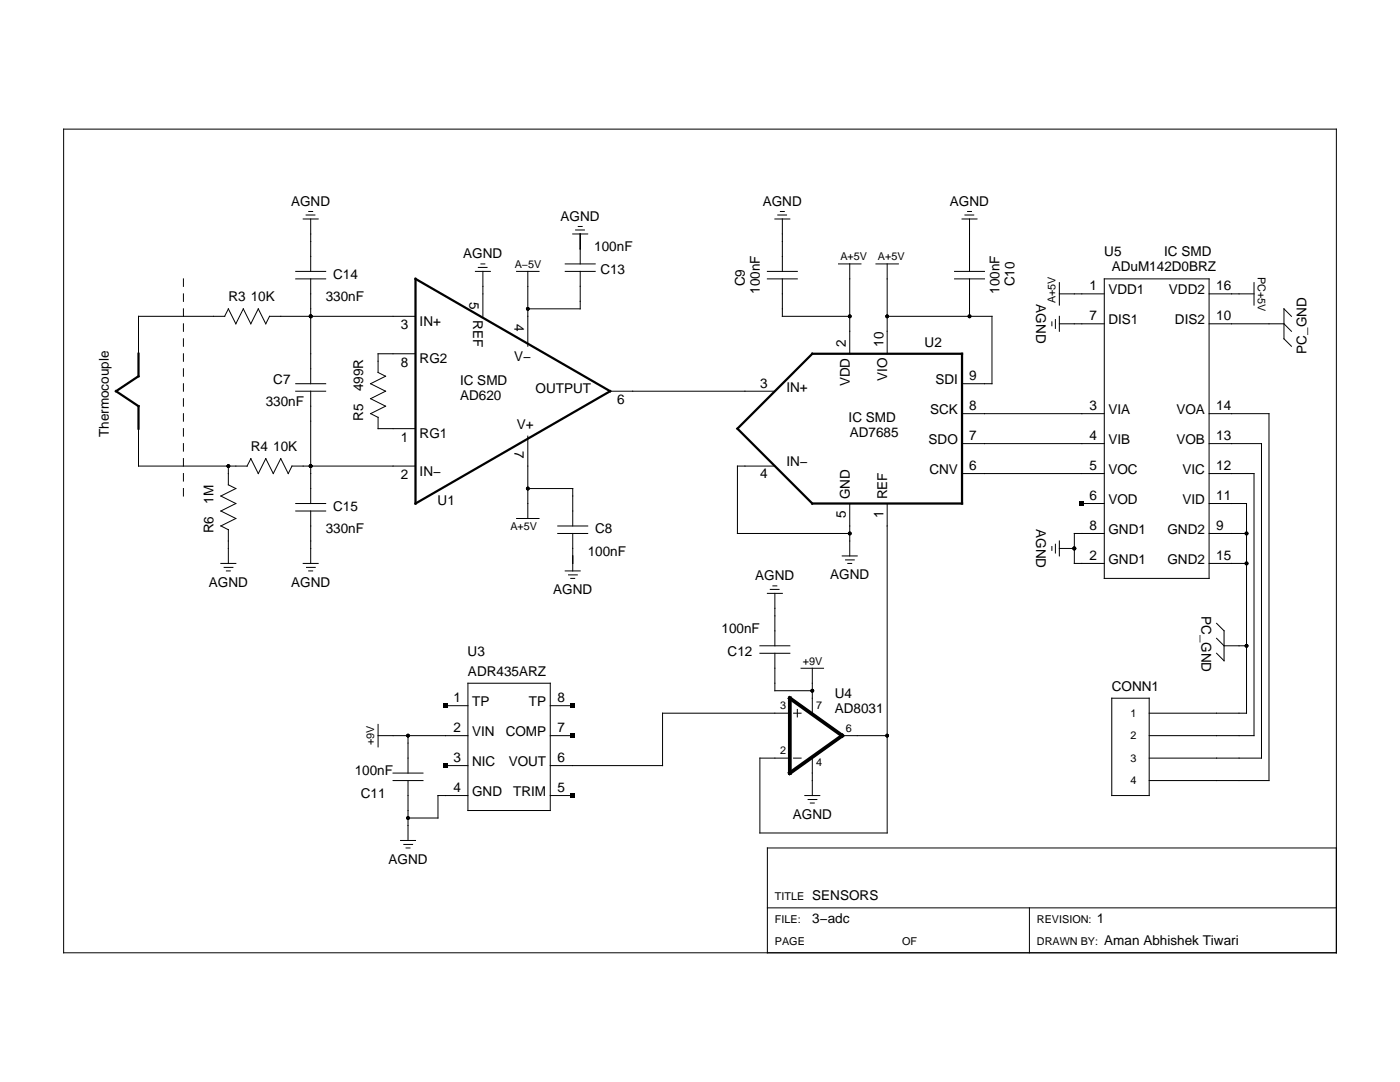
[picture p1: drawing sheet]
<svg xmlns="http://www.w3.org/2000/svg" width="279mm" height="216mm" viewBox="0 0 279 216" stroke-linecap="round" stroke-linejoin="round" font-family="sans-serif">
<g fill="none" stroke="#000" stroke-width=".2">
<path d="M12.7 25.8h254v164.3h-254zM36.6 55.6v1.5M36.6 58.6v1.5M59 54.2h6M59 55.6h6M60.5 43.7h3M61.1 42.9h1.7M61.6 42.2h.8M62 43.7v10.5M62 55.6v21M94.9 54.2h3M95.5 53.4h1.7"/>
<path d="M96 52.7h.8M96.4 54.2v8.9M103.1 54.2h4.5M105.3 54.2v14.9M112.8 52.7h6M112.8 54.2h6M114.3 46.7h3M114.9 45.9h1.7M115.4 45.2h.8M115.8 46.7v6M115.8 54.2v7.4h-10.5M153.1 54.2h6"/>
<path d="M153.1 55.6h6M154.6 43.7h3M155.2 42.9h1.8M155.7 42.2h.8M156.1 43.7v10.5M156.1 55.6v7.5h13.5M167.3 52.7h4.5M169.6 52.7v17.9M174.8 52.7h4.5M177.1 52.7v17.9M190.5 54.2h6M190.5 55.6h6"/>
<path d="M192 43.7h3M192.6 42.9h1.7M193.1 42.2h.8M193.5 43.7v10.5M193.5 55.6v7.5M211.4 58.6h9M211.4 56.4v4.5M220.4 55.6h20.9v59.8h-20.9zM241.3 58.6h9M250.3 56.4v4.5M36.6 61.6v1.5M36.6 64.6v1.5"/>
<path d="M36.6 67.6v1.5M36.6 70.6v1.5M36.6 73.6v1.5M36.6 76.6v1.5M36.6 79.6v1.4M44.9 63.1h-17.3v7.5M45.6 61.6l1.5 3 1.5-3 1.5 3 1.4-3 1.5 3 .8-1.5h29.1M45.6 61.6l-.8 1.5M59 76.6h6M59 78.1h6M62 78.1v22.4M82.9 70.6h-7.4v3.7l1.4 .8-2.9 1.5 2.9 1.5-2.9 1.5 2.9 1.4-2.9 1.5 1.5 .8v2.2h7.4"/>
<path d="M121.8 78.1h32.8M177.1 63.1h20.9v13.5h-6M209.9 64.2v.8M210.6 63.8v1.7M211.4 64.6h9M211.4 63.1v3M241.3 64.6h14.9l1.5 1.5M257.7 63.1l-1.5-1.5v6l1.5 1.5M27.6 85.5v7.5h21.7M36.6 82.5v1.5M36.6 85.5v1.5M36.6 88.5v1.5"/>
<path d="M36.6 91.5v1.5M36.6 94.5v1.5M36.6 97.5v1.5M45.6 93v3.7l1.5 .8-3 1.5 3 1.5-3 1.5 3 1.5-3 1.5M50.1 91.5l1.4 3 1.5-3 1.5 3 1.5-3 1.5 3 .8-1.5h24.6M50.1 91.5l-.8 1.5M105.3 87v16.5M105.3 97.5h9v7.5M154.6 93h-7.4v13.4h22.4M192 82.5h28.4M192 88.5h28.4M192 94.5h28.4"/>
<path d="M241.3 82.5h12v73.3h-24M241.3 88.5h10.5v62.8h-22.5M241.3 94.5h9v52.3h-21M44.1 112.4h3M44.1 104.9l1.5 .8M44.7 113.2h1.8M45.2 113.9h.8M45.6 105.7v6.7M59 100.5h6M59 102h6M60.5 112.4h3M61.2 113.2h1.7"/>
<path d="M61.6 113.9h.8M62 102v10.4M103.1 103.5h4.5M111.3 106.4h6M111.3 105h6M112.8 113.9h3M113.5 114.7h1.7M113.9 115.4h.8M114.3 106.4v7.5M153.1 118.4h3M153.7 117.6h1.8M154.3 116.9h.7"/>
<path d="M154.6 118.4v10.5M168.1 110.9h3M168.7 111.7h1.8M169.2 112.4h.8M169.6 100.5v10.4M177.1 100.5v65.7h-25.4v-14.9h5.9M209.9 109v.8M210.6 108.6v1.7M211.4 107.9v3M211.4 109.4h3M215.9 100.5h4.5M220.4 106.4h-6v6h6"/>
<path d="M241.3 106.4h7.5M241.3 112.4h7.5M241.3 100.5h7.5v41.8h-19.5M93.4 136.3h16.4v25.4h-16.4zM151.7 130.4h5.9M151.7 128.9h5.9M154.6 130.4v7.4h7.5M159.9 133.3h4.5M162.1 133.3v9M221.9 139.3h7.4v19.4h-7.4zM242.8 127.4l1.5 1.5h4.5M242.8 124.4l1.5 1.5v5.9l-1.5-1.4"/>
<path d="M75.5 144.5v4.5M75.5 146.8h17.9M78.4 155.8h6M78.4 154.3h6M81.4 146.8v7.5M81.4 155.8v11.9M88.9 140.8h4.5M88.9 152.8h4.5M93.4 158.7h-6v4.5h-6M109.8 146.8h4.5M109.8 158.7h4.5M109.8 140.8h4.5"/>
<path d="M157.6 142.3h-25.4v10.5h-22.4M158.4 151.3h1.5M158.4 142.3h1.5M159.1 141.6v1.5M160.6 158.7h3M161.3 159.5h1.7M162.1 151.3v7.4M168.1 146.8h9M79.9 167.7h3M80.6 168.5h1.7M81 169.2h.8M161.7 160.2h.8"/>
<path d="M266.7 169.2h-113.6v20.9M153.1 181.2h113.6M205.4 181.2v8.9"/>
</g>
<path d="M82.9 55.6l38.9 22.5-38.9 22.4zM27.6 70.6v4.5l-4.4 3 4.4 2.9v4.5M162.1 70.6h29.9v29.9h-29.9l-14.9-15z" fill="none" stroke="#000" stroke-width=".45"/>
<g fill="#000">
<path d="M215.5 100h.8v.9h-.8zM88.5 140.4h.8v.9h-.8zM88.5 152.3h.8v.9h-.8zM113.9 158.3h.8v.9h-.8zM113.9 146.3h.8v.9h-.8zM113.9 140.4h.8v.9h-.8z"/>
<circle cx="62" cy="63.1" r=".37"/>
<circle cx="105.3" cy="61.6" r=".37"/>
<circle cx="169.6" cy="63.1" r=".37"/>
<circle cx="177.1" cy="63.1" r=".37"/>
<circle cx="193.5" cy="63.1" r=".37"/>
<circle cx="45.6" cy="93" r=".37"/>
<circle cx="62" cy="93" r=".37"/>
<circle cx="105.3" cy="97.5" r=".37"/>
<circle cx="169.6" cy="106.4" r=".37"/>
<circle cx="214.4" cy="109.4" r=".37"/>
<circle cx="248.8" cy="112.4" r=".37"/>
<circle cx="248.8" cy="106.4" r=".37"/>
<circle cx="162.1" cy="137.8" r=".37"/>
<circle cx="248.8" cy="128.9" r=".37"/>
<circle cx="81.4" cy="146.8" r=".37"/>
<circle cx="177.1" cy="146.8" r=".37"/>
<circle cx="81.4" cy="163.2" r=".37"/>
</g>
<path d="M157.6 139.3l10.5 7.5-10.5 7.5z" fill="none" stroke="#000" stroke-width=".75"/>
<g font-size="2.7">
<text x="58.1" y="41">AGND</text>
<text x="152.2" y="41">AGND</text>
<text x="189.6" y="41">AGND</text>
<text x="111.9" y="44">AGND</text>
<text x="92.5" y="51.5">AGND</text>
<text x="118.6" y="50.1">100nF</text>
<text x="220.4" y="51.2">U5</text>
<text x="232.3" y="51.2">IC SMD</text>
<text x="66.5" y="55.6">C14</text>
<text x="119.8" y="54.7">C13</text>
<text x="148.7" y="57.1" transform="rotate(-90 148.7 57.1)">C9</text>
<text x="151.7" y="58.6" transform="rotate(-90 151.7 58.6)">100nF</text>
<text x="199.5" y="58.6" transform="rotate(-90 199.5 58.6)">100nF</text>
<text x="202.5" y="57.1" transform="rotate(-90 202.5 57.1)">C10</text>
<text x="217.5" y="58">1</text>
<text x="221.2" y="58.7">VDD1</text>
<text x="221.9" y="54.2">ADuM142D0BRZ</text>
<text x="233.3" y="58.7">VDD2</text>
<text x="242.7" y="58">16</text>
<text x="45.6" y="60.1">R3 10K</text>
<text x="65" y="60.1">330nF</text>
<text x="80" y="65.7">3</text>
<text x="83.7" y="65">IN+</text>
<text x="93.7" y="60.2" transform="rotate(90 93.7 60.2)">5</text>
<text x="94.4" y="63.9" transform="rotate(90 94.4 63.9)">REF</text>
<text x="102.7" y="64.7" transform="rotate(90 102.7 64.7)">4</text>
<text x="206.8" y="60.7" transform="rotate(90 206.8 60.7)">AGND</text>
<text x="217.5" y="63.9">7</text>
<text x="221.2" y="64.7">DIS1</text>
<text x="234.5" y="64.7">DIS2</text>
<text x="242.7" y="63.9">10</text>
<text x="168.8" y="69.2" transform="rotate(-90 168.8 69.2)">2</text>
<text x="176.3" y="69.2" transform="rotate(-90 176.3 69.2)">10</text>
<text x="184.5" y="69.2">U2</text>
<text x="260.7" y="70.6" transform="rotate(-90 260.7 70.6)">PC_GND</text>
<text x="54.5" y="76.6">C7</text>
<text x="80" y="73.2">8</text>
<text x="83.7" y="72.5">RG2</text>
<text x="91.8" y="76.8">IC SMD</text>
<text x="102.6" y="72.1">V−</text>
<text x="151.7" y="77.4">3</text>
<text x="169.6" y="77.1" transform="rotate(-90 169.6 77.1)">VDD</text>
<text x="177.1" y="76.1" transform="rotate(-90 177.1 76.1)">VIO</text>
<text x="186.7" y="76.6">SDI</text>
<text x="193.4" y="75.9">9</text>
<text x="53" y="81">330nF</text>
<text x="72.5" y="78.1" transform="rotate(-90 72.5 78.1)">499R</text>
<text x="91.8" y="79.8">AD620</text>
<text x="106.9" y="78.5">OUTPUT</text>
<text x="123.2" y="80.6">6</text>
<text x="157" y="78.1">IN+</text>
<text x="185.6" y="82.6">SCK</text>
<text x="193.4" y="81.9">8</text>
<text x="217.5" y="81.9">3</text>
<text x="221.2" y="82.6">VIA</text>
<text x="234.8" y="82.6">VOA</text>
<text x="242.7" y="81.9">14</text>
<text x="21.7" y="87.2" transform="rotate(-90 21.7 87.2)">Thermocouple</text>
<text x="72.5" y="84" transform="rotate(-90 72.5 84)">R5</text>
<text x="80" y="88.1">1</text>
<text x="83.7" y="87.5">RG1</text>
<text x="102.7" y="89.9" transform="rotate(90 102.7 89.9)">7</text>
<text x="103.2" y="85.5">V+</text>
<text x="169.4" y="84.1">IC SMD</text>
<text x="169.6" y="87.1">AD7685</text>
<text x="185.3" y="88.6">SDO</text>
<text x="193.4" y="87.8">7</text>
<text x="217.5" y="87.8">4</text>
<text x="221.2" y="88.6">VIB</text>
<text x="234.8" y="88.6">VOB</text>
<text x="242.7" y="87.8">13</text>
<text x="50.1" y="90">R4 10K</text>
<text x="80" y="95.6">2</text>
<text x="83.7" y="94.9">IN−</text>
<text x="151.7" y="95.3">4</text>
<text x="157" y="93.1">IN−</text>
<text x="185.5" y="94.6">CNV</text>
<text x="193.4" y="93.8">6</text>
<text x="217.5" y="93.8">5</text>
<text x="221.2" y="94.6">VOC</text>
<text x="236" y="94.6">VIC</text>
<text x="242.7" y="93.8">12</text>
<text x="42.6" y="100.5" transform="rotate(-90 42.6 100.5)">1M</text>
<text x="66.5" y="102">C15</text>
<text x="87.3" y="100.7">U1</text>
<text x="169.6" y="99.7" transform="rotate(-90 169.6 99.7)">GND</text>
<text x="177.1" y="99.7" transform="rotate(-90 177.1 99.7)">REF</text>
<text x="217.5" y="99.8">6</text>
<text x="221.2" y="100.5">VOD</text>
<text x="236" y="100.5">VID</text>
<text x="242.7" y="99.8">11</text>
<text x="42.6" y="106.4" transform="rotate(-90 42.6 106.4)">R6</text>
<text x="65" y="106.4">330nF</text>
<text x="118.8" y="106.4">C8</text>
<text x="168.8" y="103.4" transform="rotate(-90 168.8 103.4)">5</text>
<text x="176.3" y="103.4" transform="rotate(-90 176.3 103.4)">1</text>
<text x="206.8" y="105.6" transform="rotate(90 206.8 105.6)">AGND</text>
<text x="217.5" y="105.8">8</text>
<text x="221.2" y="106.5">GND1</text>
<text x="233" y="106.5">GND2</text>
<text x="242.7" y="105.8">9</text>
<text x="117.3" y="110.9">100nF</text>
<text x="217.5" y="111.8">2</text>
<text x="221.2" y="112.5">GND1</text>
<text x="233" y="112.5">GND2</text>
<text x="242.7" y="111.8">15</text>
<text x="41.7" y="117.1">AGND</text>
<text x="58.1" y="117.1">AGND</text>
<text x="110.4" y="118.6">AGND</text>
<text x="150.7" y="115.8">AGND</text>
<text x="165.7" y="115.6">AGND</text>
<text x="239.8" y="122.9" transform="rotate(90 239.8 122.9)">PC_GND</text>
<text x="93.3" y="130.9">U3</text>
<text x="144" y="126.3">100nF</text>
<text x="145.2" y="130.9">C12</text>
<text x="93.4" y="134.8">ADR435ARZ</text>
<text x="221.9" y="137.8">CONN1</text>
<text x="90.5" y="140.1">1</text>
<text x="94.2" y="140.9">TP</text>
<text x="105.6" y="140.9">TP</text>
<text x="111.3" y="140.1">8</text>
<text x="166.6" y="142.3">AD8031</text>
<text x="166.6" y="139.3">U4</text>
<text x="90.5" y="146.1">2</text>
<text x="94.2" y="146.8">VIN</text>
<text x="100.9" y="146.8">COMP</text>
<text x="111.3" y="146.1">7</text>
<text x="70.8" y="154.7">100nF</text>
<text x="90.5" y="152.1">3</text>
<text x="94.2" y="152.8">NIC</text>
<text x="101.5" y="152.8">VOUT</text>
<text x="111.3" y="152.1">6</text>
<text x="72" y="159.2">C11</text>
<text x="90.5" y="158.1">4</text>
<text x="94.2" y="158.8">GND</text>
<text x="102.4" y="158.8">TRIM</text>
<text x="111.3" y="158.1">5</text>
<text x="158.2" y="163.4">AGND</text>
<text x="77.5" y="172.4">AGND</text>
<text x="162.1" y="179.7">SENSORS</text>
<text x="162.1" y="184.1">3−adc</text>
<text x="218.9" y="184.1">1</text>
<text x="220.4" y="188.6">Aman Abhishek Tiwari</text>
</g>
<g font-size="2.2">
<text x="102.7" y="53.4">A−5V</text>
<text x="167.7" y="51.9">A+5V</text>
<text x="175.2" y="51.9">A+5V</text>
<text x="251" y="55.3" transform="rotate(90 251 55.3)">PC+5V</text>
<text x="210.7" y="60.5" transform="rotate(-90 210.7 60.5)">A+5V</text>
<text x="101.9" y="105.8">A+5V</text>
<text x="160.2" y="132.6">+9V</text>
<text x="155.7" y="141.6">3</text>
<text x="162.9" y="141.6">7</text>
<text x="225.6" y="143.1">1</text>
<text x="74.7" y="148.7" transform="rotate(-90 74.7 148.7)">+9V</text>
<text x="168.8" y="146">6</text>
<text x="225.6" y="147.5">2</text>
<text x="155.7" y="150.5">2</text>
<text x="162.9" y="152.8">4</text>
<text x="225.6" y="152">3</text>
<text x="225.6" y="156.5">4</text>
<text x="154.6" y="179.7">TITLE</text>
<text x="154.6" y="184.1">FILE:</text>
<text x="206.9" y="184.1">REVISION:</text>
<text x="154.6" y="188.6">PAGE</text>
<text x="180" y="188.6">OF</text>
<text x="206.9" y="188.6">DRAWN BY:</text>
</g>
</svg>
